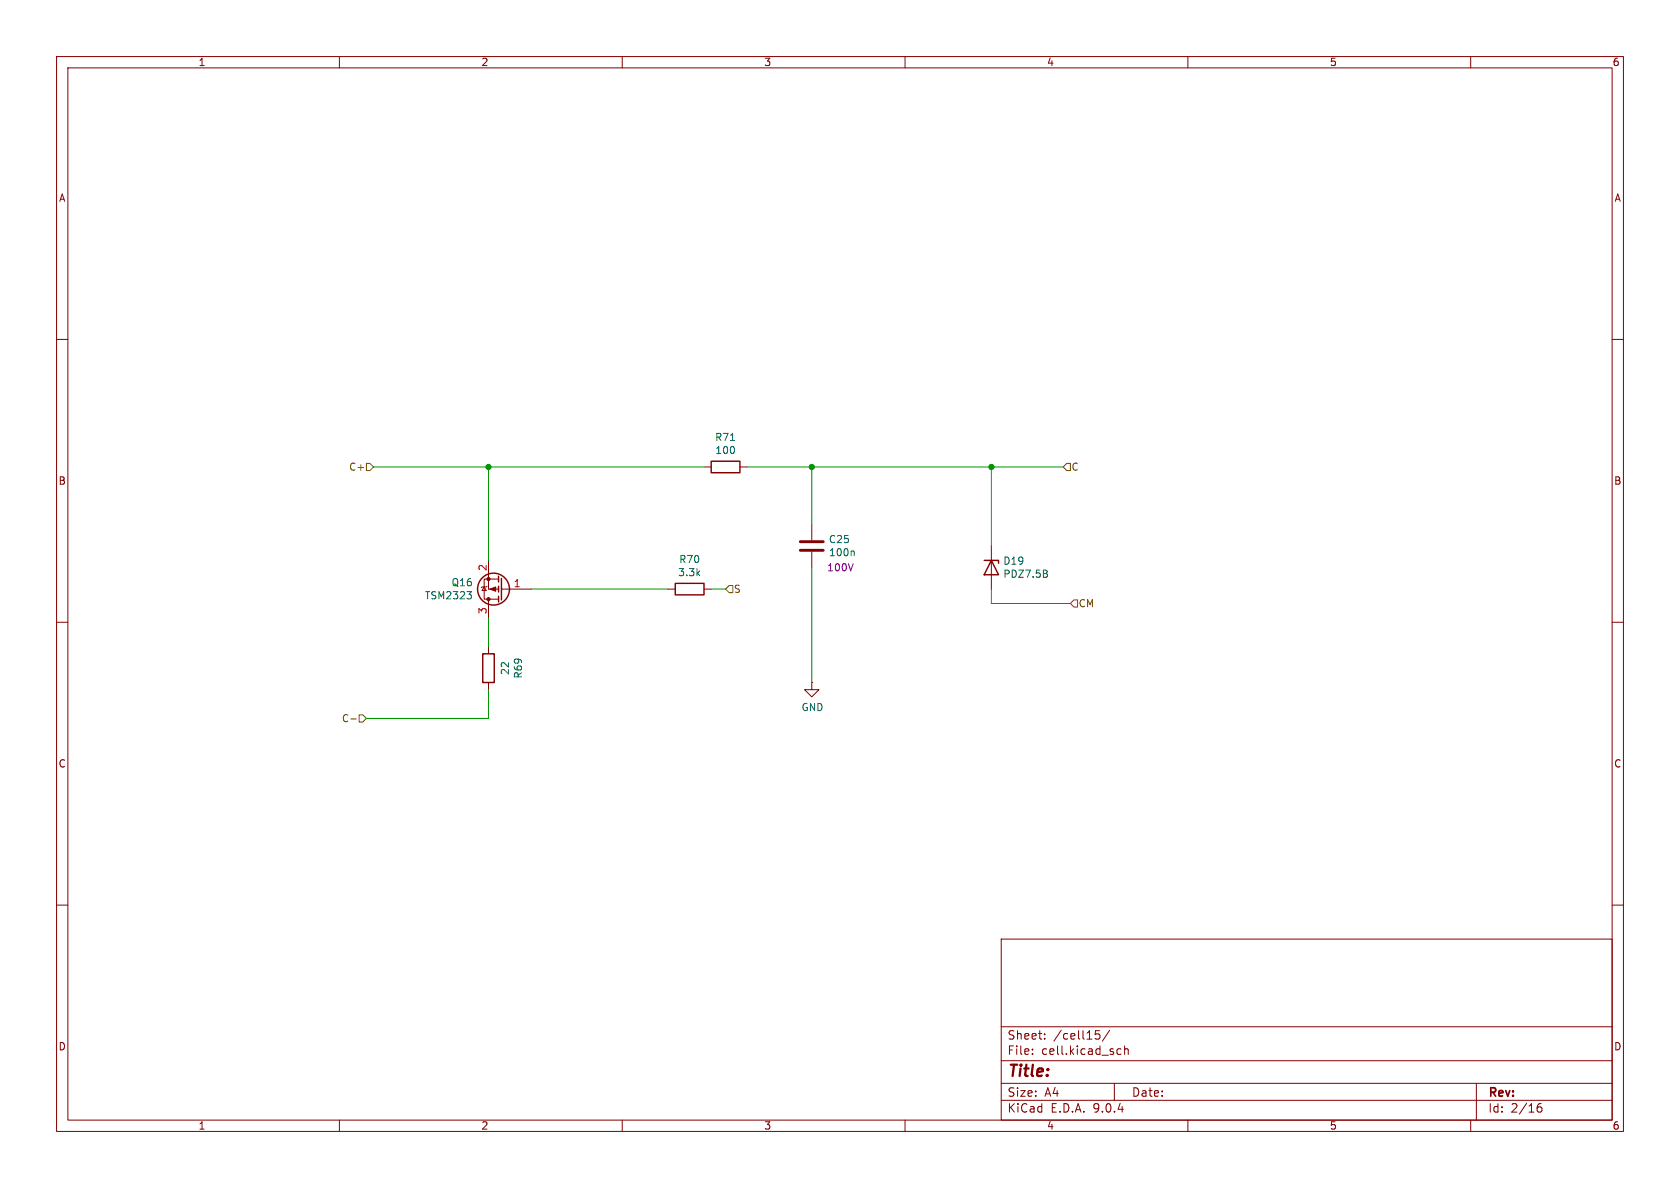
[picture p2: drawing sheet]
<svg xmlns="http://www.w3.org/2000/svg" width="297mm" height="210mm" viewBox="0 0 297 210" stroke-linecap="round" stroke-linejoin="round" font-family="sans-serif">
<g fill="none" stroke="#840000" stroke-width=".18">
<path d="M10 10h277v190h-277zM12 12h273v186h-273zM60 10v2M110 10v2M160 10v2M210 10v2M260 10v2M10 60h2M285 60h2M86.4 99.1v5h1.7M124.5 82.6h1.2M130.8 82.6h1.3"/>
<path d="M143.5 92.7v2.8M143.5 97.5v2.8M175.3 96.5v7.6M10 110h2M85.6 103.8l.4 .6h-.8zM86.1 103.6l-.1 .2h-.8l-.1 .1M86.4 105.9v3.3M86.4 114.3v1.3M86.4 105.9h1.7M88.1 102.4h-2.5v3.5h.8M88.6 104.1h.2M88.9 104.1h5.1"/>
<path d="M118.1 104.1h1.3M124.5 104.1h1.2M285 110h2M86.4 120.7v1.2M143.5 120.7v1.2h1.3l-1.3 1.3-1.3-1.3h1.3M143.5 120.7h.1M10 160h2M177 166h108v32h-108zM285 160h2M60 198v2M110 198v2M160 198v2"/>
<path d="M177 194.5h108M177 191.5h108M177 187.5h108M177 181.5h108M182.5 186.3v.1M182.5 185.5v.1M184.7 183.6v.1M184.7 182.8v.1M194.4 182.2h-.7l-.1 .7 .2-.1h.5l.2 .3-.1 .5-.2 .1-.6-.1M196.2 182.1l-1.3 2M197 191.5v3M197.6 186.3h.6"/>
<path d="M197.6 185.5h.6M198.8 185.5l.2-.1 .4 .1 .1 .9M198.8 184.9v1.5M210 198v2M260 198v2M261 191.5v6.5M271.7 196l.3-.3h.5l.1 .3v.3l-.3 .3h-.3l-.3-.3M272.5 195.1a.59 .59 0 0 0-.8 .6"/>
</g>
<path d="M141.5 97.3h4M141.5 95.8h4" fill="none" stroke="#840000" stroke-width=".51"/>
<path d="M129.1 77.9h.8M150.8 97.4l.2 .2v.6M82.6 104.6h.7l-.4 .5M83.2 105.1l.1 .2-.1 .5M184.9 101.4l.3 .2-.1 .3-.2 .2M185 100.8l.1 .2-.1 .3" fill="none" stroke="#006464" stroke-width=".18"/>
<g fill="none" stroke="#840000" stroke-width=".25">
<path d="M125.7 81.5h5.1v2.1h-5.1zM174 99.1h2.5v.5M175.3 99.1l1.2 2.5h-2.5zM85.3 115.6h2.1v5.1h-2.1zM88.1 101.9v1M88.1 103.6v1M88.1 105.4v1M88.6 102.2v3.8M119.4 103.1h5.1v2.1h-5.1z"/>
<circle cx="87.2" cy="104.1" r="2.82"/>
</g>
<g fill="#840000" stroke="#840000" stroke-width=".18">
<path d="M86.6 104.1l1-.3v.7z"/>
<circle cx="86.4" cy="105.9" r=".28"/>
<circle cx="86.4" cy="102.4" r=".28"/>
</g>
<path d="M64.8 81.9h.6l.6 .7-.6 .6h-.6zM188.6 81.9h.6v1.3h-.6l-.6-.6zM128.9 103.5h.6v1.3h-.6l-.6-.7zM189.9 106h.6v1.3h-.6l-.7-.6zM62 127.1h1M63.5 126.4h.6l.7 .6-.7 .6h-.6z" fill="none" stroke="#725600" stroke-width=".18"/>
<path d="M66 82.6h58.5M86.4 82.6v16.5M132.1 82.6h55.9M143.5 82.6v10.1M175.3 82.6v13.9M86.4 109.2v5.1M94 104.1h24.1M125.7 104.1h2.6M143.5 100.3v20.4M175.3 104.1v2.6h13.9M86.4 121.9v5.1h-21.6" fill="none" stroke="#009600" stroke-width=".18"/>
<g fill="#009600" stroke="#009600" stroke-width=".18">
<circle cx="175.3" cy="82.6" r=".46"/>
<circle cx="143.5" cy="82.6" r=".46"/>
<circle cx="86.4" cy="82.6" r=".46"/>
</g>
<text font-size="2.8" fill="#840000" x="178" y="190.9">Title:</text>
<g font-size="2.1" fill="#840000">
<text x="178" y="184">Sheet:</text>
<text x="186.2" y="184">/cell15/</text>
<text x="178" y="186.7">File:</text>
<text x="184.1" y="186.7">cell.kicad_sch</text>
<text x="178" y="196.9">KiCad</text>
<text x="178" y="194.1">Size:</text>
<text x="184.7" y="194.1">A4</text>
<text x="185.7" y="196.9">E.D.A.</text>
<text x="193.3" y="196.9">9.0.4</text>
<text x="200" y="194.1">Date:</text>
<text x="263" y="194.3">Rev:</text>
<text x="263" y="196.9">Id:</text>
<text x="267.1" y="196.9">2/16</text>
</g>
<g font-size="1.8" fill="#840000">
<text x="35" y="11.9">1</text>
<text x="85" y="11.9">2</text>
<text x="135" y="11.9">3</text>
<text x="185" y="11.9">4</text>
<text x="235" y="11.9">5</text>
<text x="285" y="11.9">6</text>
<text x="10.3" y="35.9">A</text>
<text x="285.3" y="35.9">A</text>
<text x="10.3" y="85.9">B</text>
<text x="285.3" y="85.9">B</text>
<text x="10.3" y="135.9">C</text>
<text x="285.3" y="135.9">C</text>
<text x="10.3" y="185.9">D</text>
<text x="285.3" y="185.9">D</text>
<text x="35" y="199.9">1</text>
<text x="85" y="199.9">2</text>
<text x="135" y="199.9">3</text>
<text x="185" y="199.9">4</text>
<text x="235" y="199.9">5</text>
<text x="285" y="199.9">6</text>
</g>
<g font-size="1.8" fill="#725600">
<text x="61.6" y="83.4">C+</text>
<text x="189.3" y="83.4">C</text>
<text x="129.6" y="105">S</text>
<text x="190.6" y="107.5">CM</text>
<text x="60.4" y="127.9">C-</text>
</g>
<g font-size="1.8" fill="#006464">
<text x="126.3" y="78.2">R71</text>
<text x="126.4" y="80.5">100</text>
<text x="120" y="99.7">R70</text>
<text x="146.4" y="98.5">100n</text>
<text x="146.4" y="96.2">C25</text>
<text x="177.3" y="100">D19</text>
<text x="75" y="106.1">TSM2323</text>
<text x="79.7" y="103.8">Q16</text>
<text x="119.8" y="102.1">3.3k</text>
<text x="177.3" y="102.3">PDZ7.5B</text>
<text x="90.2" y="119.4" transform="rotate(-90 90.2 119.4)">22</text>
<text x="92.5" y="120.1" transform="rotate(-90 92.5 120.1)">R69</text>
<text x="141.6" y="125.9">GND</text>
</g>
<g font-size="1.8" fill="#a90000">
<text x="86.1" y="101" transform="rotate(-90 86.1 101)">2</text>
<text x="90.7" y="103.9">1</text>
<text x="86.1" y="108.7" transform="rotate(-90 86.1 108.7)">3</text>
</g>
<text font-size="1.8" fill="#840084" x="146.1" y="101.2">100V</text>
</svg>
